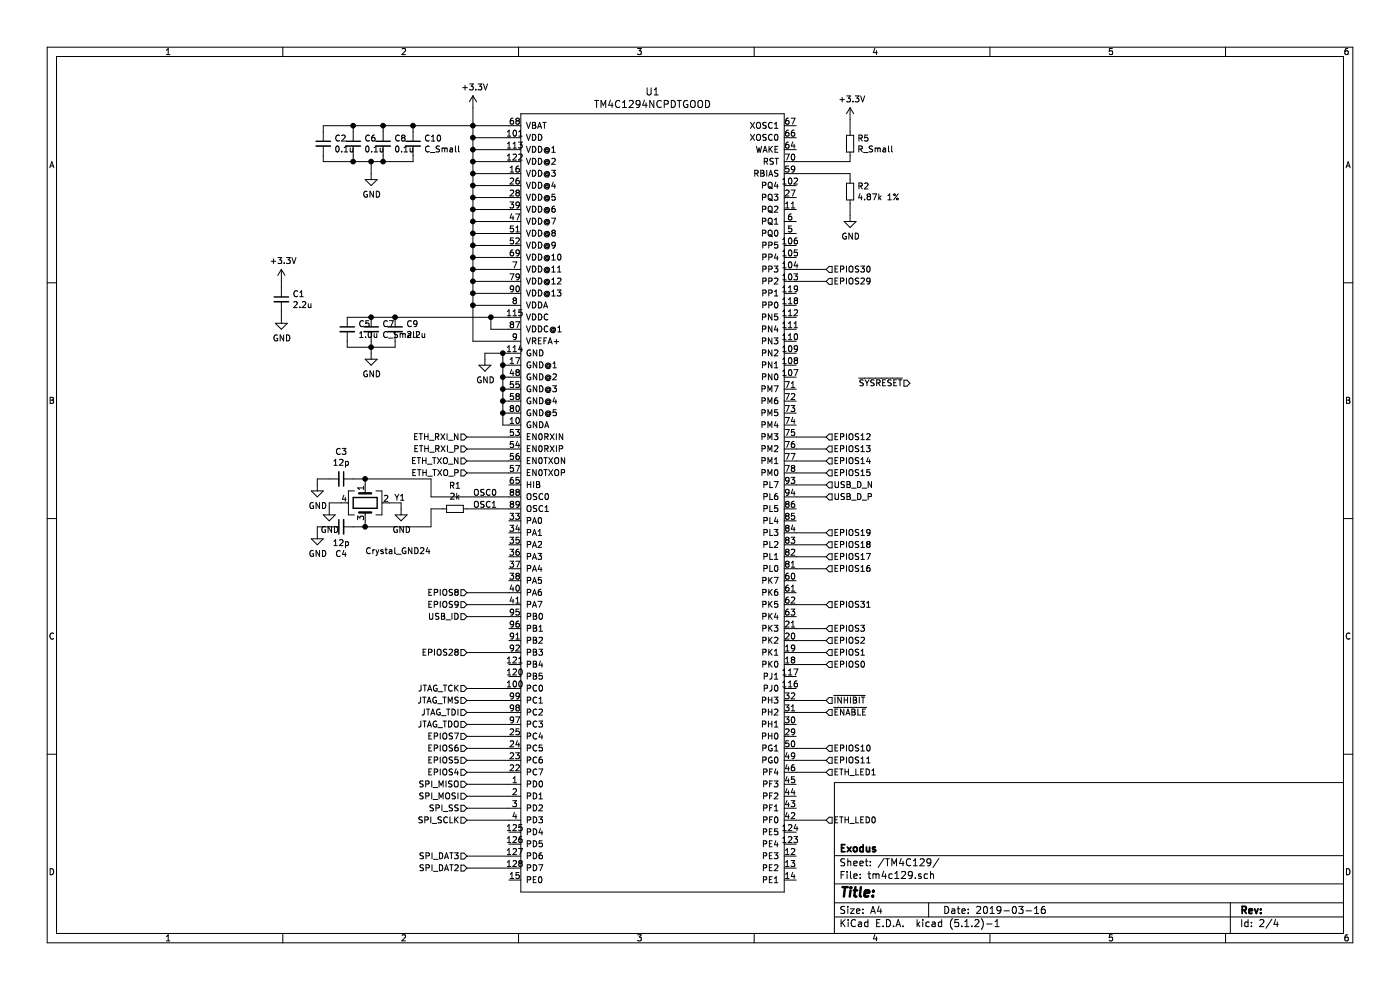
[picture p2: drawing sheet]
EESchema Schematic File Version 4
LIBS:Raptor2000-cache
EELAYER 29 0
EELAYER END
$Descr A4 11693 8268
encoding utf-8
Sheet 2 4
Title ""
Date "2019-03-16"
Rev ""
Comp "Exodus"
Comment1 ""
Comment2 ""
Comment3 ""
Comment4 ""
$EndDescr
$Comp
L Device:C_Small C3
U 1 1
P 2850 4000
F 0 "C3" V 2621 4000 50  0000 C CNN
F 1 "12p" V 2712 4000 50  0000 C CNN
F 2 "Capacitor_SMD:C_0603_1608Metric" H 2850 4000 50  0001 C CNN
F 3 "~" H 2850 4000 50  0001 C CNN
	1    2850 4000
	0    1    1    0   
$EndComp
$Comp
L Device:C_Small C4
U 1 1
P 2850 4400
F 0 "C4" V 2621 4400 50  0000 C CNN
F 1 "12p" V 2712 4400 50  0000 C CNN
F 2 "Capacitor_SMD:C_0603_1608Metric" H 2850 4400 50  0001 C CNN
F 3 "~" H 2850 4400 50  0001 C CNN
	1    2850 4400
	0    -1   -1   0   
$EndComp
Wire Wire Line
	3050 4000 3050 4050
Wire Wire Line
	3050 4350 3050 4400
$Comp
L power:GND #PWR0101
U 1 1
P 2650 4050
F 0 "#PWR0101" H 2650 3800 50  0001 C CNN
F 1 "GND" H 2655 3877 50  0000 C CNN
F 2 "" H 2650 4050 50  0001 C CNN
F 3 "" H 2650 4050 50  0001 C CNN
	1    2650 4050
	1    0    0    -1  
$EndComp
$Comp
L power:GND #PWR0102
U 1 1
P 2650 4450
F 0 "#PWR0102" H 2650 4200 50  0001 C CNN
F 1 "GND" H 2655 4277 50  0000 C CNN
F 2 "" H 2650 4450 50  0001 C CNN
F 3 "" H 2650 4450 50  0001 C CNN
	1    2650 4450
	1    0    0    -1  
$EndComp
Wire Wire Line
	2650 4450 2650 4400
Wire Wire Line
	2650 4400 2750 4400
Wire Wire Line
	2650 4050 2650 4000
Wire Wire Line
	2650 4000 2750 4000
Wire Wire Line
	3600 4000 3050 4000
Connection ~ 3050 4000
Wire Wire Line
	3050 4400 3600 4400
Wire Wire Line
	3600 4000 3600 4150
Text Label 3950 4150 0    50   ~ 0
OSC0
Text Label 3950 4250 0    50   ~ 0
OSC1
$Comp
L Device:Crystal_GND24 Y1
U 1 1
P 3050 4200
F 0 "Y1" V 3004 4441 50  0000 L CNN
F 1 "Crystal_GND24" V 3450 4200 50  0000 L CNN
F 2 "Crystal:Crystal_SMD_3225-4Pin_3.2x2.5mm" H 3050 4200 50  0001 C CNN
F 3 "~" H 3050 4200 50  0001 C CNN
	1    3050 4200
	0    1    1    0   
$EndComp
Wire Wire Line
	3600 4150 4250 4150
$Comp
L power:GND #PWR0103
U 1 1
P 2750 4250
F 0 "#PWR0103" H 2750 4000 50  0001 C CNN
F 1 "GND" H 2755 4077 50  0000 C CNN
F 2 "" H 2750 4250 50  0001 C CNN
F 3 "" H 2750 4250 50  0001 C CNN
	1    2750 4250
	1    0    0    -1  
$EndComp
Wire Wire Line
	2750 4250 2750 4200
Wire Wire Line
	2750 4200 2850 4200
$Comp
L power:GND #PWR0104
U 1 1
P 3350 4250
F 0 "#PWR0104" H 3350 4000 50  0001 C CNN
F 1 "GND" H 3355 4077 50  0000 C CNN
F 2 "" H 3350 4250 50  0001 C CNN
F 3 "" H 3350 4250 50  0001 C CNN
	1    3350 4250
	1    0    0    -1  
$EndComp
Wire Wire Line
	3250 4200 3350 4200
Wire Wire Line
	3350 4200 3350 4250
Wire Wire Line
	2950 4400 3050 4400
Connection ~ 3050 4400
Wire Wire Line
	2950 4000 3050 4000
Wire Wire Line
	4250 3050 4200 3050
Wire Wire Line
	4200 3050 4200 3150
Wire Wire Line
	4200 3550 4250 3550
Wire Wire Line
	4250 3450 4200 3450
Connection ~ 4200 3450
Wire Wire Line
	4200 3450 4200 3550
Wire Wire Line
	4250 3350 4200 3350
Connection ~ 4200 3350
Wire Wire Line
	4200 3350 4200 3450
Wire Wire Line
	4250 3250 4200 3250
Connection ~ 4200 3250
Wire Wire Line
	4200 3250 4200 3350
Wire Wire Line
	4250 3150 4200 3150
Connection ~ 4200 3150
Wire Wire Line
	4200 3150 4200 3250
Wire Wire Line
	4250 2950 4200 2950
Wire Wire Line
	4200 2950 4200 3050
Connection ~ 4200 3050
Wire Wire Line
	4250 2850 3950 2850
Wire Wire Line
	3950 2850 3950 2550
Wire Wire Line
	3950 2550 4250 2550
Wire Wire Line
	4250 1250 3950 1250
Wire Wire Line
	3950 1250 3950 1350
Connection ~ 3950 2550
Wire Wire Line
	4250 2450 3950 2450
Connection ~ 3950 2450
Wire Wire Line
	3950 2450 3950 2550
Wire Wire Line
	4250 2350 3950 2350
Connection ~ 3950 2350
Wire Wire Line
	3950 2350 3950 2450
Wire Wire Line
	4250 2250 3950 2250
Connection ~ 3950 2250
Wire Wire Line
	3950 2250 3950 2350
Wire Wire Line
	4250 2150 3950 2150
Connection ~ 3950 2150
Wire Wire Line
	3950 2150 3950 2250
Wire Wire Line
	4250 1350 3950 1350
Connection ~ 3950 1350
Wire Wire Line
	3950 1350 3950 1450
Wire Wire Line
	4250 1450 3950 1450
Connection ~ 3950 1450
Wire Wire Line
	3950 1450 3950 1550
Wire Wire Line
	4250 1550 3950 1550
Connection ~ 3950 1550
Wire Wire Line
	3950 1550 3950 1650
Wire Wire Line
	4250 1650 3950 1650
Connection ~ 3950 1650
Wire Wire Line
	3950 1650 3950 1750
Wire Wire Line
	4250 1750 3950 1750
Connection ~ 3950 1750
Wire Wire Line
	3950 1750 3950 1850
Wire Wire Line
	4250 1850 3950 1850
Connection ~ 3950 1850
Wire Wire Line
	3950 1850 3950 1950
Wire Wire Line
	4250 1950 3950 1950
Connection ~ 3950 1950
Wire Wire Line
	3950 1950 3950 2050
Wire Wire Line
	4250 2050 3950 2050
Connection ~ 3950 2050
Wire Wire Line
	3950 2050 3950 2150
Wire Wire Line
	3950 1250 3950 1150
Wire Wire Line
	3950 1050 4250 1050
Connection ~ 3950 1250
Wire Wire Line
	4250 1150 3950 1150
Connection ~ 3950 1150
Wire Wire Line
	3950 1150 3950 1050
Wire Wire Line
	3950 1050 3950 900 
Connection ~ 3950 1050
$Comp
L power:+3.3V #PWR0105
U 1 1
P 3950 900
F 0 "#PWR0105" H 3950 750 50  0001 C CNN
F 1 "+3.3V" H 3965 1073 50  0000 C CNN
F 2 "" H 3950 900 50  0001 C CNN
F 3 "" H 3950 900 50  0001 C CNN
	1    3950 900 
	1    0    0    -1  
$EndComp
$Comp
L Device:C_Small C10
U 1 1
P 3450 1200
F 0 "C10" H 3542 1246 50  0000 L CNN
F 1 "C_Small" H 3542 1155 50  0000 L CNN
F 2 "Capacitor_SMD:C_0603_1608Metric" H 3450 1200 50  0001 C CNN
F 3 "~" H 3450 1200 50  0001 C CNN
	1    3450 1200
	1    0    0    -1  
$EndComp
$Comp
L Device:C_Small C8
U 1 1
P 3200 1200
F 0 "C8" H 3292 1246 50  0000 L CNN
F 1 "0.1u" H 3292 1155 50  0000 L CNN
F 2 "Capacitor_SMD:C_0603_1608Metric" H 3200 1200 50  0001 C CNN
F 3 "~" H 3200 1200 50  0001 C CNN
	1    3200 1200
	1    0    0    -1  
$EndComp
$Comp
L Device:C_Small C6
U 1 1
P 2950 1200
F 0 "C6" H 3042 1246 50  0000 L CNN
F 1 "0.1u" H 3042 1155 50  0000 L CNN
F 2 "Capacitor_SMD:C_0603_1608Metric" H 2950 1200 50  0001 C CNN
F 3 "~" H 2950 1200 50  0001 C CNN
	1    2950 1200
	1    0    0    -1  
$EndComp
$Comp
L Device:C_Small C2
U 1 1
P 2700 1200
F 0 "C2" H 2792 1246 50  0000 L CNN
F 1 "0.1u" H 2792 1155 50  0000 L CNN
F 2 "Capacitor_SMD:C_0603_1608Metric" H 2700 1200 50  0001 C CNN
F 3 "~" H 2700 1200 50  0001 C CNN
	1    2700 1200
	1    0    0    -1  
$EndComp
Wire Wire Line
	2700 1100 2700 1050
Wire Wire Line
	2700 1050 2950 1050
Wire Wire Line
	2950 1100 2950 1050
Connection ~ 2950 1050
Wire Wire Line
	2950 1050 3200 1050
Wire Wire Line
	3200 1100 3200 1050
Connection ~ 3200 1050
Wire Wire Line
	3450 1100 3450 1050
Wire Wire Line
	3200 1050 3450 1050
Connection ~ 3450 1050
Wire Wire Line
	3450 1050 3950 1050
Wire Wire Line
	2700 1300 2700 1350
Wire Wire Line
	2700 1350 2950 1350
Wire Wire Line
	3450 1350 3450 1300
Wire Wire Line
	2950 1300 2950 1350
Connection ~ 2950 1350
Wire Wire Line
	2950 1350 3100 1350
Wire Wire Line
	3200 1300 3200 1350
Connection ~ 3200 1350
Wire Wire Line
	3200 1350 3450 1350
$Comp
L power:GND #PWR0106
U 1 1
P 3100 1450
F 0 "#PWR0106" H 3100 1200 50  0001 C CNN
F 1 "GND" H 3105 1277 50  0000 C CNN
F 2 "" H 3100 1450 50  0001 C CNN
F 3 "" H 3100 1450 50  0001 C CNN
	1    3100 1450
	1    0    0    -1  
$EndComp
Wire Wire Line
	3100 1450 3100 1350
Connection ~ 3100 1350
Wire Wire Line
	3100 1350 3200 1350
Wire Wire Line
	4250 2750 4100 2750
Wire Wire Line
	4100 2750 4100 2650
Wire Wire Line
	4100 2650 4250 2650
Wire Wire Line
	4100 2650 3300 2650
Connection ~ 4100 2650
$Comp
L Device:C_Small C9
U 1 1
P 3300 2750
F 0 "C9" H 3392 2796 50  0000 L CNN
F 1 "2.2u" H 3392 2705 50  0000 L CNN
F 2 "Capacitor_SMD:C_0603_1608Metric" H 3300 2750 50  0001 C CNN
F 3 "~" H 3300 2750 50  0001 C CNN
	1    3300 2750
	1    0    0    -1  
$EndComp
$Comp
L Device:C_Small C7
U 1 1
P 3100 2750
F 0 "C7" H 3192 2796 50  0000 L CNN
F 1 "C_Small" H 3192 2705 50  0000 L CNN
F 2 "Capacitor_SMD:C_0603_1608Metric" H 3100 2750 50  0001 C CNN
F 3 "~" H 3100 2750 50  0001 C CNN
	1    3100 2750
	1    0    0    -1  
$EndComp
$Comp
L Device:C_Small C5
U 1 1
P 2900 2750
F 0 "C5" H 2992 2796 50  0000 L CNN
F 1 "1.0u" H 2992 2705 50  0000 L CNN
F 2 "Capacitor_SMD:C_0603_1608Metric" H 2900 2750 50  0001 C CNN
F 3 "~" H 2900 2750 50  0001 C CNN
	1    2900 2750
	1    0    0    -1  
$EndComp
Wire Wire Line
	2900 2650 3100 2650
Wire Wire Line
	3100 2650 3300 2650
Connection ~ 3100 2650
Connection ~ 3300 2650
Wire Wire Line
	2900 2850 2900 2900
Wire Wire Line
	2900 2900 3100 2900
Wire Wire Line
	3300 2900 3300 2850
Wire Wire Line
	3100 2850 3100 2900
Connection ~ 3100 2900
Wire Wire Line
	3100 2900 3300 2900
$Comp
L power:GND #PWR0107
U 1 1
P 3100 2950
F 0 "#PWR0107" H 3100 2700 50  0001 C CNN
F 1 "GND" H 3105 2777 50  0000 C CNN
F 2 "" H 3100 2950 50  0001 C CNN
F 3 "" H 3100 2950 50  0001 C CNN
	1    3100 2950
	1    0    0    -1  
$EndComp
Wire Wire Line
	3100 2900 3100 2950
$Comp
L power:GND #PWR0108
U 1 1
P 4050 3000
F 0 "#PWR0108" H 4050 2750 50  0001 C CNN
F 1 "GND" H 4055 2827 50  0000 C CNN
F 2 "" H 4050 3000 50  0001 C CNN
F 3 "" H 4050 3000 50  0001 C CNN
	1    4050 3000
	1    0    0    -1  
$EndComp
Wire Wire Line
	4050 3000 4050 2950
Wire Wire Line
	4050 2950 4200 2950
Connection ~ 4200 2950
Wire Wire Line
	3900 3650 4250 3650
Wire Wire Line
	3900 3750 4250 3750
Wire Wire Line
	3900 3850 4250 3850
Wire Wire Line
	3900 3950 4250 3950
Wire Wire Line
	4250 5750 3900 5750
Wire Wire Line
	4250 5850 3900 5850
Wire Wire Line
	4250 5950 3900 5950
Wire Wire Line
	4250 6050 3900 6050
Text HLabel 3900 3650 0    50   Input ~ 0
ETH_RXI_N
Text HLabel 3900 3750 0    50   Input ~ 0
ETH_RXI_P
Text HLabel 3900 3850 0    50   Input ~ 0
ETH_TXO_N
Text HLabel 3900 3950 0    50   Input ~ 0
ETH_TXO_P
Text HLabel 3900 5750 0    50   Input ~ 0
JTAG_TCK
Text HLabel 3900 5850 0    50   Input ~ 0
JTAG_TMS
Text HLabel 3900 5950 0    50   Input ~ 0
JTAG_TDI
Text HLabel 3900 6050 0    50   Input ~ 0
JTAG_TDO
Wire Wire Line
	6650 4050 6900 4050
Wire Wire Line
	6650 4150 6900 4150
Text HLabel 6900 4050 2    50   Input ~ 0
USB_D_N
Text HLabel 6900 4150 2    50   Input ~ 0
USB_D_P
Wire Wire Line
	4250 5150 3900 5150
Text HLabel 3900 5150 0    50   Input ~ 0
USB_ID
$Comp
L Device:R_Small R1
U 1 1
P 3800 4250
F 0 "R1" V 3604 4250 50  0000 C CNN
F 1 "2k" V 3695 4250 50  0000 C CNN
F 2 "Resistor_SMD:R_0603_1608Metric" H 3800 4250 50  0001 C CNN
F 3 "~" H 3800 4250 50  0001 C CNN
	1    3800 4250
	0    1    1    0   
$EndComp
Wire Wire Line
	3900 4250 4250 4250
Wire Wire Line
	3700 4250 3600 4250
Wire Wire Line
	3600 4250 3600 4400
Wire Wire Line
	6650 1450 7100 1450
Wire Wire Line
	7100 1450 7100 1500
$Comp
L Device:R_Small R2
U 1 1
P 7100 1600
F 0 "R2" H 7159 1646 50  0000 L CNN
F 1 "4.87k 1%" H 7159 1555 50  0000 L CNN
F 2 "Resistor_SMD:R_0603_1608Metric" H 7100 1600 50  0001 C CNN
F 3 "~" H 7100 1600 50  0001 C CNN
	1    7100 1600
	1    0    0    -1  
$EndComp
Wire Wire Line
	7100 1700 7100 1800
$Comp
L power:GND #PWR0109
U 1 1
P 7100 1800
F 0 "#PWR0109" H 7100 1550 50  0001 C CNN
F 1 "GND" H 7105 1627 50  0000 C CNN
F 2 "" H 7100 1800 50  0001 C CNN
F 3 "" H 7100 1800 50  0001 C CNN
	1    7100 1800
	1    0    0    -1  
$EndComp
$Comp
L power:GND #PWR0110
U 1 1
P 2350 2650
F 0 "#PWR0110" H 2350 2400 50  0001 C CNN
F 1 "GND" H 2355 2477 50  0000 C CNN
F 2 "" H 2350 2650 50  0001 C CNN
F 3 "" H 2350 2650 50  0001 C CNN
	1    2350 2650
	1    0    0    -1  
$EndComp
$Comp
L power:+3.3V #PWR0111
U 1 1
P 2350 2350
F 0 "#PWR0111" H 2350 2200 50  0001 C CNN
F 1 "+3.3V" H 2365 2523 50  0000 C CNN
F 2 "" H 2350 2350 50  0001 C CNN
F 3 "" H 2350 2350 50  0001 C CNN
	1    2350 2350
	1    0    0    -1  
$EndComp
$Comp
L Device:C_Small C1
U 1 1
P 2350 2500
F 0 "C1" H 2442 2546 50  0000 L CNN
F 1 "2.2u" H 2442 2455 50  0000 L CNN
F 2 "Capacitor_SMD:C_0603_1608Metric" H 2350 2500 50  0001 C CNN
F 3 "~" H 2350 2500 50  0001 C CNN
	1    2350 2500
	1    0    0    -1  
$EndComp
Wire Wire Line
	2350 2400 2350 2350
Wire Wire Line
	2350 2650 2350 2600
Text HLabel 6900 5550 2    50   Input ~ 0
EPIOS0
Text HLabel 6900 5450 2    50   Input ~ 0
EPIOS1
Text HLabel 6900 5350 2    50   Input ~ 0
EPIOS2
Text HLabel 6900 5250 2    50   Input ~ 0
EPIOS3
Text HLabel 3900 6450 0    50   Input ~ 0
EPIOS4
Text HLabel 3900 6350 0    50   Input ~ 0
EPIOS5
Text HLabel 3900 6250 0    50   Input ~ 0
EPIOS6
Text HLabel 3900 6150 0    50   Input ~ 0
EPIOS7
Text HLabel 3900 4950 0    50   Input ~ 0
EPIOS8
Text HLabel 3900 5050 0    50   Input ~ 0
EPIOS9
Text HLabel 6900 6250 2    50   Input ~ 0
EPIOS10
Text HLabel 6900 6350 2    50   Input ~ 0
EPIOS11
Text HLabel 6900 3650 2    50   Input ~ 0
EPIOS12
Text HLabel 6900 3750 2    50   Input ~ 0
EPIOS13
Text HLabel 6900 3850 2    50   Input ~ 0
EPIOS14
Text HLabel 6900 3950 2    50   Input ~ 0
EPIOS15
Text HLabel 6900 4750 2    50   Input ~ 0
EPIOS16
Text HLabel 6900 4650 2    50   Input ~ 0
EPIOS17
Text HLabel 6900 4550 2    50   Input ~ 0
EPIOS18
Text HLabel 6900 4450 2    50   Input ~ 0
EPIOS19
Wire Wire Line
	6900 5550 6650 5550
Wire Wire Line
	6900 5450 6650 5450
Wire Wire Line
	6900 5350 6650 5350
Wire Wire Line
	6900 5250 6650 5250
Wire Wire Line
	3900 6450 4250 6450
Wire Wire Line
	6900 6250 6650 6250
Wire Wire Line
	6900 6350 6650 6350
Wire Wire Line
	6900 3650 6650 3650
Wire Wire Line
	6900 3750 6650 3750
Wire Wire Line
	6900 3850 6650 3850
Wire Wire Line
	6900 3950 6650 3950
Wire Wire Line
	6900 4750 6650 4750
Wire Wire Line
	6900 4650 6650 4650
Wire Wire Line
	6900 4550 6650 4550
Wire Wire Line
	6900 4450 6650 4450
Text HLabel 3900 5450 0    50   Input ~ 0
EPIOS28
Wire Wire Line
	3900 5450 4250 5450
Text HLabel 6900 2350 2    50   Input ~ 0
EPIOS29
Wire Wire Line
	6900 2350 6650 2350
Text HLabel 6900 2250 2    50   Input ~ 0
EPIOS30
Wire Wire Line
	6900 2250 6650 2250
Text HLabel 6900 5050 2    50   Input ~ 0
EPIOS31
Wire Wire Line
	6900 5050 6650 5050
Wire Wire Line
	3900 6350 4250 6350
Wire Wire Line
	3900 6250 4250 6250
Wire Wire Line
	3900 6150 4250 6150
Wire Wire Line
	3900 4950 4250 4950
Wire Wire Line
	3900 5050 4250 5050
Text HLabel 6900 5950 2    50   Input ~ 0
~ENABLE
Text HLabel 6900 5850 2    50   Input ~ 0
~INHIBIT
Text HLabel 7600 3200 0    50   Input ~ 0
~SYSRESET
Wire Wire Line
	4250 6650 3900 6650
Wire Wire Line
	4250 6750 3900 6750
Wire Wire Line
	4250 6850 3900 6850
Wire Wire Line
	4250 6550 3900 6550
Text HLabel 3900 6550 0    50   Input ~ 0
SPI_MISO
Text HLabel 3900 6650 0    50   Input ~ 0
SPI_MOSI
Text HLabel 3900 6750 0    50   Input ~ 0
SPI_SS
Text HLabel 3900 6850 0    50   Input ~ 0
SPI_SCLK
Wire Wire Line
	4250 7150 3900 7150
Wire Wire Line
	4250 7250 3900 7250
Text HLabel 3900 7150 0    50   Input ~ 0
SPI_DAT3
Text HLabel 3900 7250 0    50   Input ~ 0
SPI_DAT2
Wire Wire Line
	6650 6450 6900 6450
Wire Wire Line
	6650 6850 6900 6850
Text HLabel 6900 6850 2    50   Input ~ 0
ETH_LED0
Text HLabel 6900 6450 2    50   Input ~ 0
ETH_LED1
Wire Wire Line
	6650 1350 7100 1350
$Comp
L Device:R_Small R5
U 1 1
P 7100 1200
F 0 "R5" H 7159 1246 50  0000 L CNN
F 1 "R_Small" H 7159 1155 50  0000 L CNN
F 2 "Resistor_SMD:R_0603_1608Metric" H 7100 1200 50  0001 C CNN
F 3 "~" H 7100 1200 50  0001 C CNN
	1    7100 1200
	1    0    0    -1  
$EndComp
Wire Wire Line
	7100 1350 7100 1300
Wire Wire Line
	7100 1100 7100 1000
$Comp
L power:+3.3V #PWR0117
U 1 1
P 7100 1000
F 0 "#PWR0117" H 7100 850 50  0001 C CNN
F 1 "+3.3V" H 7115 1173 50  0000 C CNN
F 2 "" H 7100 1000 50  0001 C CNN
F 3 "" H 7100 1000 50  0001 C CNN
	1    7100 1000
	1    0    0    -1  
$EndComp
$Comp
L Exodus_Microcontrollers:TM4C1294NCPDTGOOD-WRaptor1201-A-eagle-import U1
U 1 1
P 5450 4150
AR Path="/5C7FA546" Ref="U1"  Part="1" 
AR Path="/5C80AE96/5C7FA546" Ref="U1"  Part="1" 
F 0 "U1" H 5450 7536 59  0000 C CNN
F 1 "TM4C1294NCPDTGOOD" H 5450 7431 59  0000 C CNN
F 2 "Package_QFP:TQFP-128_14x14mm_P0.4mm" H 5450 4150 50  0001 C CNN
F 3 "" H 5450 4150 50  0001 C CNN
	1    5450 4150
	1    0    0    -1  
$EndComp
Wire Wire Line
	6650 5950 6900 5950
Wire Wire Line
	6650 5850 6900 5850
$EndSCHEMATC
